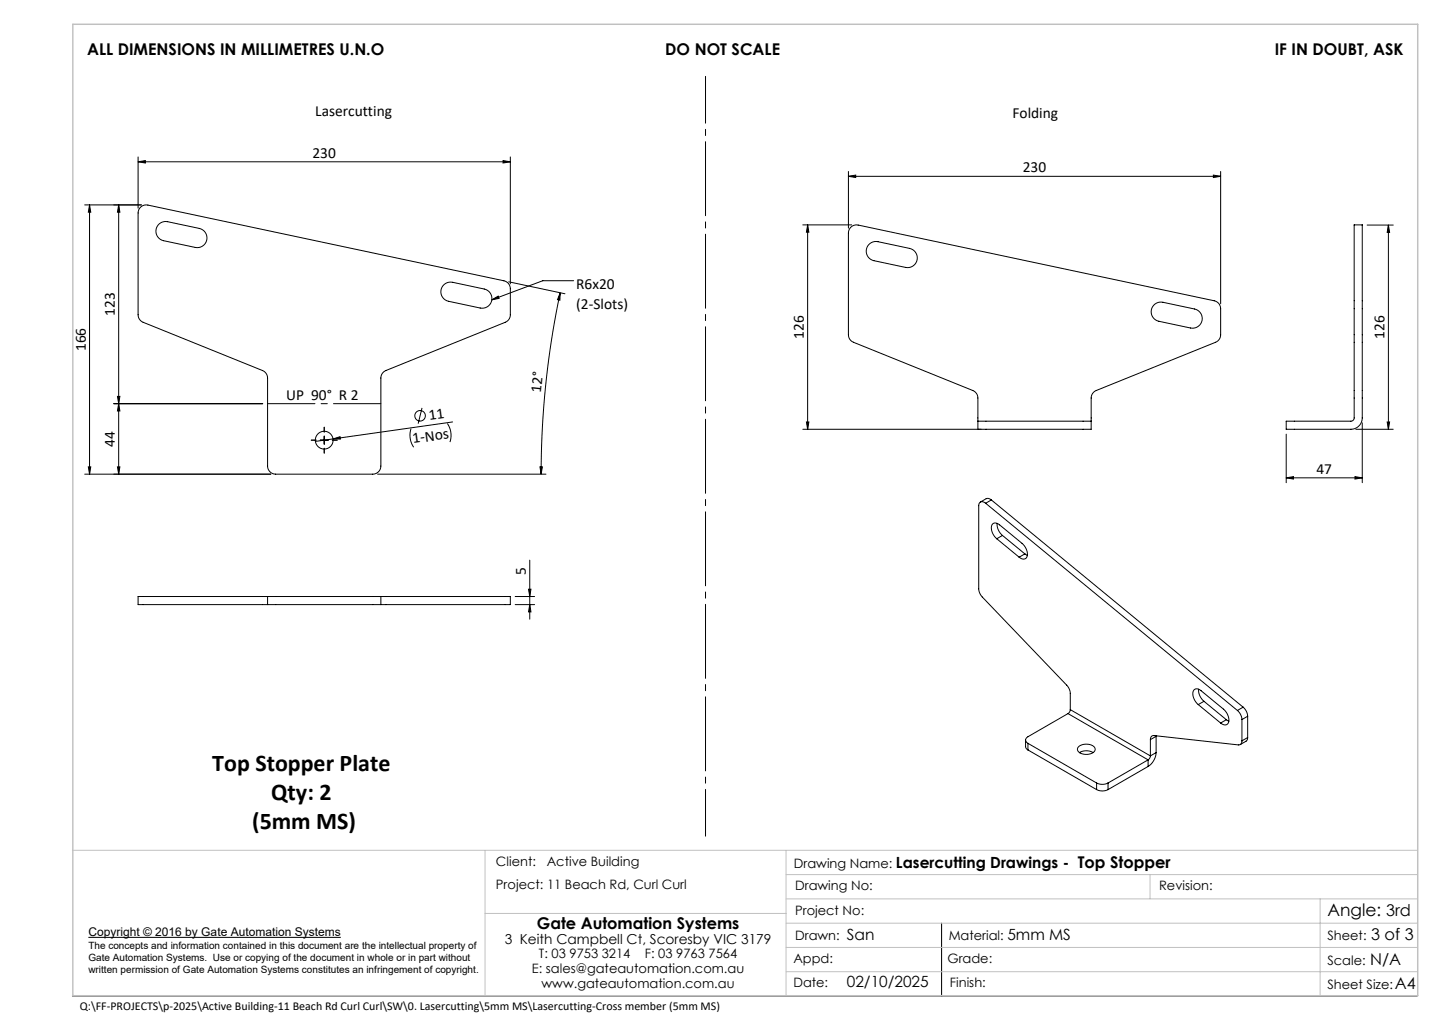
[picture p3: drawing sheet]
<svg xmlns="http://www.w3.org/2000/svg" width="297mm" height="210mm" viewBox="0 0 297 210" stroke-linecap="round" stroke-linejoin="round" font-family="sans-serif">
<g fill="none" stroke="#000" stroke-width=".21">
<path d="M28.4 33.3l1.5-.2v.5zM28.4 32.3v10.6M28.4 33.3h76.7M103.6 33.1l1.5 .2-1.5 .3zM105.1 32.3v26.1M174.7 36.3l1.5-.2v.5zM174.7 35.3v11.7M174.7 36.3h76.7M249.9 36.1l1.5 .2-1.5 .3zM251.4 35.3v27.3M18.4 42.2l.3 1.5h-.5zM18.4 42.2v55.4"/>
<path d="M24.4 42.2l.3 1.5h-.5zM24.4 42.2v55.4M28.9 42.7l.6-.4 1-.1 73.3 15.6a1.67 1.67 0 0 1 1.3 1.6v5.4a1.67 1.67 0 0 1-1 1.6l-24.6 9.9a1.67 1.67 0 0 0-1.1 1.5v18.2a1.67 1.67 0 0 1-1.6 1.6h-20a1.67 1.67 0 0 1-1.7-1.6v-18.2a1.67 1.67 0 0 0-1-1.5l-24.6-9.9a1.67 1.67 0 0 1-1.1-1.6v-20.9l.2-.7zM29.1 42.2h-11.7M32.8 46.1l.6-.4 .8-.1 6.8 1.4a2 2 0 0 1 1.6 2.4 2 2 0 0 1-2.4 1.5l-6.5-1.3a2 2 0 0 1-1.5-1.5 2 2 0 0 1 .6-2zM91.5 58.6l.6-.4 .7-.1 6.9 1.4a2 2 0 0 1 1.6 2.4 2 2 0 0 1-2.4 1.5l-6.5-1.4a2 2 0 0 1-1.5-1.4 2 2 0 0 1 .6-2zM104.8 58l11.6 2.5M118.2 57.8h-6.4l-10.5 3.9M165.3 46.3h10.1M166.3 46.3l.3 1.5h-.5zM166.3 46.3v42.1M178.9 50.4l.9-.6 .7-.1 6.8 1.4a2 2 0 0 1 1.6 2.4 2 2 0 0 1-2.4 1.6l-6.5-1.4a2 2 0 0 1-1.1-3.3z"/>
<path d="M278.9 46.3h1.7v39.7a2.33 2.33 0 0 1-2.4 2.4h-13.3v-1.7h13.3a.67 .67 0 0 0 .7-.7zM281.6 46.3h5.4M286 46.3l.2 1.5h-.5zM286 46.3v42.1M101.3 61.7l1.3-.7 .2 .4zM115.4 60.3l-.1 1.5-.5-.1zM115.4 60.3a179.7 179.7 0 0 0-3.9 37.3M237.6 62.9l.6-.5 1-.2 6.8 1.4a2 2 0 0 1 1.6 2.4 2 2 0 0 1-2.4 1.5l-6.5-1.4a2 2 0 0 1-1.1-3.2zM17.4 97.6h38.4M18.2 96.1h.5l-.3 1.5zM23.4 83.1h30.7M24.2 96.1h.5l-.3 1.5z"/>
<path d="M24.2 81.6h.5l-.3 1.5zM24.4 83.1l.3 1.5h-.5zM65.9 90.6h1.7M66.8 89.8v1.7M68.6 90.4l-3.6 .5M68.6 90.4l1.4-.5 .1 .5zM77.8 97.6h34.7M84.7 88.2a4.3 4.3 0 0 0 .5 3.9M86.9 84l-.8 3.2M92.1 87.2a4.3 4.3 0 0 1 .6 3.8M93.2 86.9l-24.6 3.5M111.2 96.1h.5l-.2 1.5z"/>
<path d="M165.3 88.4h36.8M166.1 86.9h.5l-.3 1.5zM201.4 86.7h23.3M201.4 86.7v1.7h23.3v-1.7M201.4 86.7v-4.8a1.67 1.67 0 0 0-1-1.5l-24.6-9.9a1.67 1.67 0 0 1-1.1-1.6v-20.9a1.67 1.67 0 0 1 2.1-1.7l73.3 15.6a1.67 1.67 0 0 1 1.3 1.7v5.3a1.67 1.67 0 0 1-1 1.6l-24.6 9.9a1.67 1.67 0 0 0-1.1 1.5v4.8M264.9 98.4l1.5-.3v.5zM264.9 89.4v10M264.9 98.4h15.7M279.1 98.1l1.5 .3-1.5 .2zM279.2 88.4h7.8M280.6 87v12.4M285.7 86.9h.5l-.2 1.5z"/>
<path d="M109.1 115.3v12.2M203 103.6a.78 .78 0 0 0-.9-.3 .78 .78 0 0 0-.5 .8v17.1a2.62 2.62 0 0 0 .7 1.7l17.4 18.2a2.62 2.62 0 0 1 .7 1.7v3.3M203 103.6l51.9 42.7M204.2 102.9l-.9-.3-1.4 .8M204.2 102.9l51.8 42.7M204.2 102.9l-1.2 .7M205.3 110.9a2.34 2.34 0 0 1-.8-3.1l.7-.1 .4 .2 4.9 4a2.34 2.34 0 0 1 .8 3.1l-.7 .1-.7-.4M205.3 110.9l4.6 3.8M205.4 107.8a3 3 0 0 0 1.1 2.4M206.5 110.2l4.6 3.8M206.5 110.2l-1.2 .7M211.1 114l.5 .3"/>
<path d="M211.1 114l-1.2 .7M55.1 122.8h23.3M55.1 124.5h23.3M55.1 122.8h-26.7v1.7h26.7M55.1 122.8v1.7M78.4 122.8h26.7v1.7h-26.7M78.4 122.8v1.7M106.1 124.5h4M106.1 122.8h4M108.9 121.3h.5l-.3 1.5zM109.1 124.5l.3 1.5h-.5zM211.2 152.4l.1 1.5 .4 .5"/>
<path d="M211.7 153l14.2 8.2M211.7 154.4l14.2 8.2M211.7 153v1.4M220 146.9l-8.3 4.8a.72 .72 0 0 0-.5 .7 .72 .72 0 0 0 .5 .6M220 146.9l16.5 9.5M220.4 146.1l-.1 .5-.3 .3M220.4 146.1l16.5 9.5M222.1 153.8a2.47 2.47 0 0 1 3.4 .2 1.12 1.12 0 0 1-1.2 1.3 1.96 1.96 0 0 1-2.4-1zM222.3 154.9a2.8 2.8 0 0 1 2.8 0M236.5 156.4l-8.3 4.8M236.5 157.8l-8.3 4.8M236.5 156.4v1.4"/>
<path d="M236.9 152.3a.7 .7 0 0 1 .8-.9l17.4 2a.7 .7 0 0 0 .7-.9M236.9 155.6l-.1 .5-.3 .3M236.9 152.3v3.3M238.1 154.9a3.6 3.6 0 0 1-1.6 2.9M238.1 151.6v3.3M238.1 151.6l-1.2 .7M238.1 154.9l-1.2 .7M238.1 151.5v.1M246.8 145.1a2.34 2.34 0 0 1-.8-3.2l.7-.1 .4 .2 4.9 4a2.34 2.34 0 0 1 .8 3.1l-.7 .1-.7-.3M246.8 145.1l4.6 3.8M246.9 141.9a3 3 0 0 0 1.1 2.5M248 144.4l4.6 3.8"/>
<path d="M248 144.4l-1.2 .7M252.6 148.2l.5 .3M252.6 148.2l-1.2 .7M254.9 146.3a2.64 2.64 0 0 1 .9 1.8M255.8 148.1v4.4M256 145.6a2.64 2.64 0 0 1 1 1.9M256 145.6l-1.1 .7M257 151.8l-.2 .7-1.4 .8M257 147.5v4.3M257 147.5l-1.2 .6M257 151.8l-1.2 .7M225.9 161.2a2.6 2.6 0 0 0 2.3 0"/>
<path d="M225.9 162.6a2.6 2.6 0 0 0 2.3 0M225.9 161.2v1.4M228.2 161.2v1.4M18.2 193h52M193.9 190.1v15M14.9 205.1h277"/>
<circle cx="66.8" cy="90.6" r="1.83"/>
<circle cx="86.5" cy="85.6" r="1.09"/>
</g>
<path d="M14.9 175.1h277M99.9 175.1v30M161.9 175.1v30M99.9 188.1h62M161.9 195.1h130M161.9 190.1h130M161.9 185.1h130M161.9 180.1h130M236.9 180.1v5M271.9 185.1v20M161.9 200.1h130" fill="none" stroke="#c0c0c0" stroke-width=".21"/>
<path d="M15 5h277v200h-277z" fill="none" stroke="#c0c0c0" stroke-width=".3"/>
<path d="M65.1 90.6h-1M66.8 89v-1M66.8 92.3v1M68.4 90.6h1" fill="none" stroke="#000" stroke-width=".21" stroke-dasharray="15.2 1.3 1.3 1.3"/>
<path d="M145.3 15.7v156.5" fill="none" stroke="#000" stroke-width=".21" stroke-dasharray="15.2 1.3 1.3 1.3" stroke-dashoffset="5.6"/>
<path d="M55.1 83.1h23.3" fill="none" stroke="#000" stroke-width=".21" stroke-dasharray="15.2 1.3 1.3 1.3" stroke-dashoffset="5.5"/>
<g fill="#000">
<path d="M101.3 61.7l1.3-.7 .2 .4zM68.6 90.4l1.4-.5 .1 .5z"/>
<path d="M28.4 33.3l1.5-.2v.5zM103.6 33.1l1.5 .2-1.5 .3zM174.7 36.3l1.5-.2v.5zM249.9 36.1l1.5 .2-1.5 .3z"/>
<path d="M18.4 42.2l.3 1.5h-.5zM18.2 96.1h.5l-.3 1.5zM166.3 46.3l.3 1.5h-.5zM166.1 86.9h.5l-.3 1.5z"/>
<path d="M115.4 60.3l-.1 1.5-.5-.1zM111.2 96.1h.5l-.2 1.5z"/>
<path d="M24.4 83.1l.3 1.5h-.5zM24.2 96.1h.5l-.3 1.5zM24.4 42.2l.3 1.5h-.5zM24.2 81.6h.5l-.3 1.5z"/>
<path d="M264.9 98.4l1.5-.3v.5zM279.1 98.1l1.5 .3-1.5 .2z"/>
<path d="M285.7 86.9h.5l-.2 1.5zM286 46.3l.2 1.5h-.5z"/>
<path d="M109.1 124.5l.3 1.5h-.5zM108.9 121.3h.5l-.3 1.5z"/>
</g>
<g font-size="4.9">
<text x="43.7" y="158.8">Top Stopper Plate</text>
<text x="55.9" y="164.7">Qty: 2</text>
<text x="51.9" y="170.7">(5mm MS)</text>
</g>
<text font-size="3.5" x="273.4" y="188.6">Angle: 3rd</text>
<g font-size="3.3">
<text x="17.9" y="11.4">ALL DIMENSIONS IN MILLIMETRES U.N.O</text>
<text x="137" y="11.4">DO NOT SCALE</text>
<text x="262.6" y="11.4">IF IN DOUBT, ASK</text>
<text x="110.5" y="191.3">Gate Automation Systems</text>
<text x="282.4" y="193.6">3 of 3</text>
<text x="282.2" y="198.6">N/A</text>
<text x="287.3" y="203.6">A4</text>
</g>
<g font-size="3.2">
<text x="64.9" y="23.8">Lasercutting</text>
<text x="208.5" y="24.3">Folding</text>
<text x="64.4" y="32.5">230</text>
<text x="210.7" y="35.5">230</text>
<text x="118.7" y="59.5">R6x20</text>
<text x="23.6" y="65.1" transform="rotate(-90 23.6 65.1)">123</text>
<text x="118.7" y="63.7">(2-Slots)</text>
<text x="165.6" y="69.8" transform="rotate(-90 165.6 69.8)">126</text>
<text x="285.2" y="69.8" transform="rotate(-90 285.2 69.8)">126</text>
<text x="17.6" y="72.3" transform="rotate(-90 17.6 72.3)">166</text>
<text x="59" y="82.3">UP 90° R 2</text>
<text x="111.4" y="80.9" transform="rotate(-84 111.4 80.9)">12°</text>
<text x="88.5" y="86.5" transform="rotate(-8 88.5 86.5)">11</text>
<text x="23.6" y="92" transform="rotate(-90 23.6 92)">44</text>
<text x="85.1" y="91.3" transform="rotate(-8 85.1 91.3)">1-Nos</text>
<text x="271.1" y="97.6">47</text>
<text x="108.3" y="118.4" transform="rotate(-90 108.3 118.4)">5</text>
<text x="184.5" y="178.8">Lasercutting Drawings - Top Stopper</text>
<text x="174.4" y="193.5">San</text>
<text x="207.5" y="193.5">5mm MS</text>
<text x="174.4" y="203.3">02/10/2025</text>
</g>
<text font-size="2.8" x="103.9" y="194.3">3 Keith Campbell Ct, Scoresby VIC 3179</text>
<g font-size="2.7">
<text x="102.2" y="178.2">Client:</text>
<text x="112.6" y="178.2">Active Building</text>
<text x="163.5" y="178.7">Drawing Name:</text>
<text x="102.2" y="183">Project: 11 Beach Rd, Curl Curl</text>
<text x="163.8" y="183.3">Drawing No:</text>
<text x="238.7" y="183.2">Revision:</text>
<text x="163.8" y="188.5">Project No:</text>
<text x="111" y="197.3">T: 03 9753 3214</text>
<text x="132.8" y="197.3">F: 03 9763 7564</text>
<text x="163.8" y="193.5">Drawn:</text>
<text x="195.4" y="193.5">Material:</text>
<text x="273.4" y="193.6">Sheet:</text>
<text x="109.5" y="200.3">E: sales@gateautomation.com.au</text>
<text x="111.5" y="203.3">www.gateautomation.com.au</text>
<text x="163.4" y="203.3">Date:</text>
<text x="163.4" y="198.3">Appd:</text>
<text x="195.1" y="198.3">Grade:</text>
<text x="195.7" y="203.3">Finish:</text>
<text x="273.4" y="198.6">Scale:</text>
<text x="273.4" y="203.6">Sheet Size:</text>
</g>
<g font-size="2.5">
<text x="18.2" y="192.7">Copyright © 2016 by Gate Automation Systems</text>
<text x="16.4" y="208">Q:\FF-PROJECTS\p-2025\Active Building-11 Beach Rd Curl Curl\SW\0. Lasercutting\5mm MS\Lasercutting-Cross member (5mm MS)</text>
</g>
<g font-size="2.1">
<text x="18.2" y="195.3">The concepts and information contained in this document are the intellectual property of</text>
<text x="18.2" y="197.8">Gate Automation Systems. Use or copying of the document in whole or in part without</text>
<text x="18.2" y="200.3">written permission of Gate Automation Systems constitutes an infringement of copyright.</text>
</g>
</svg>
